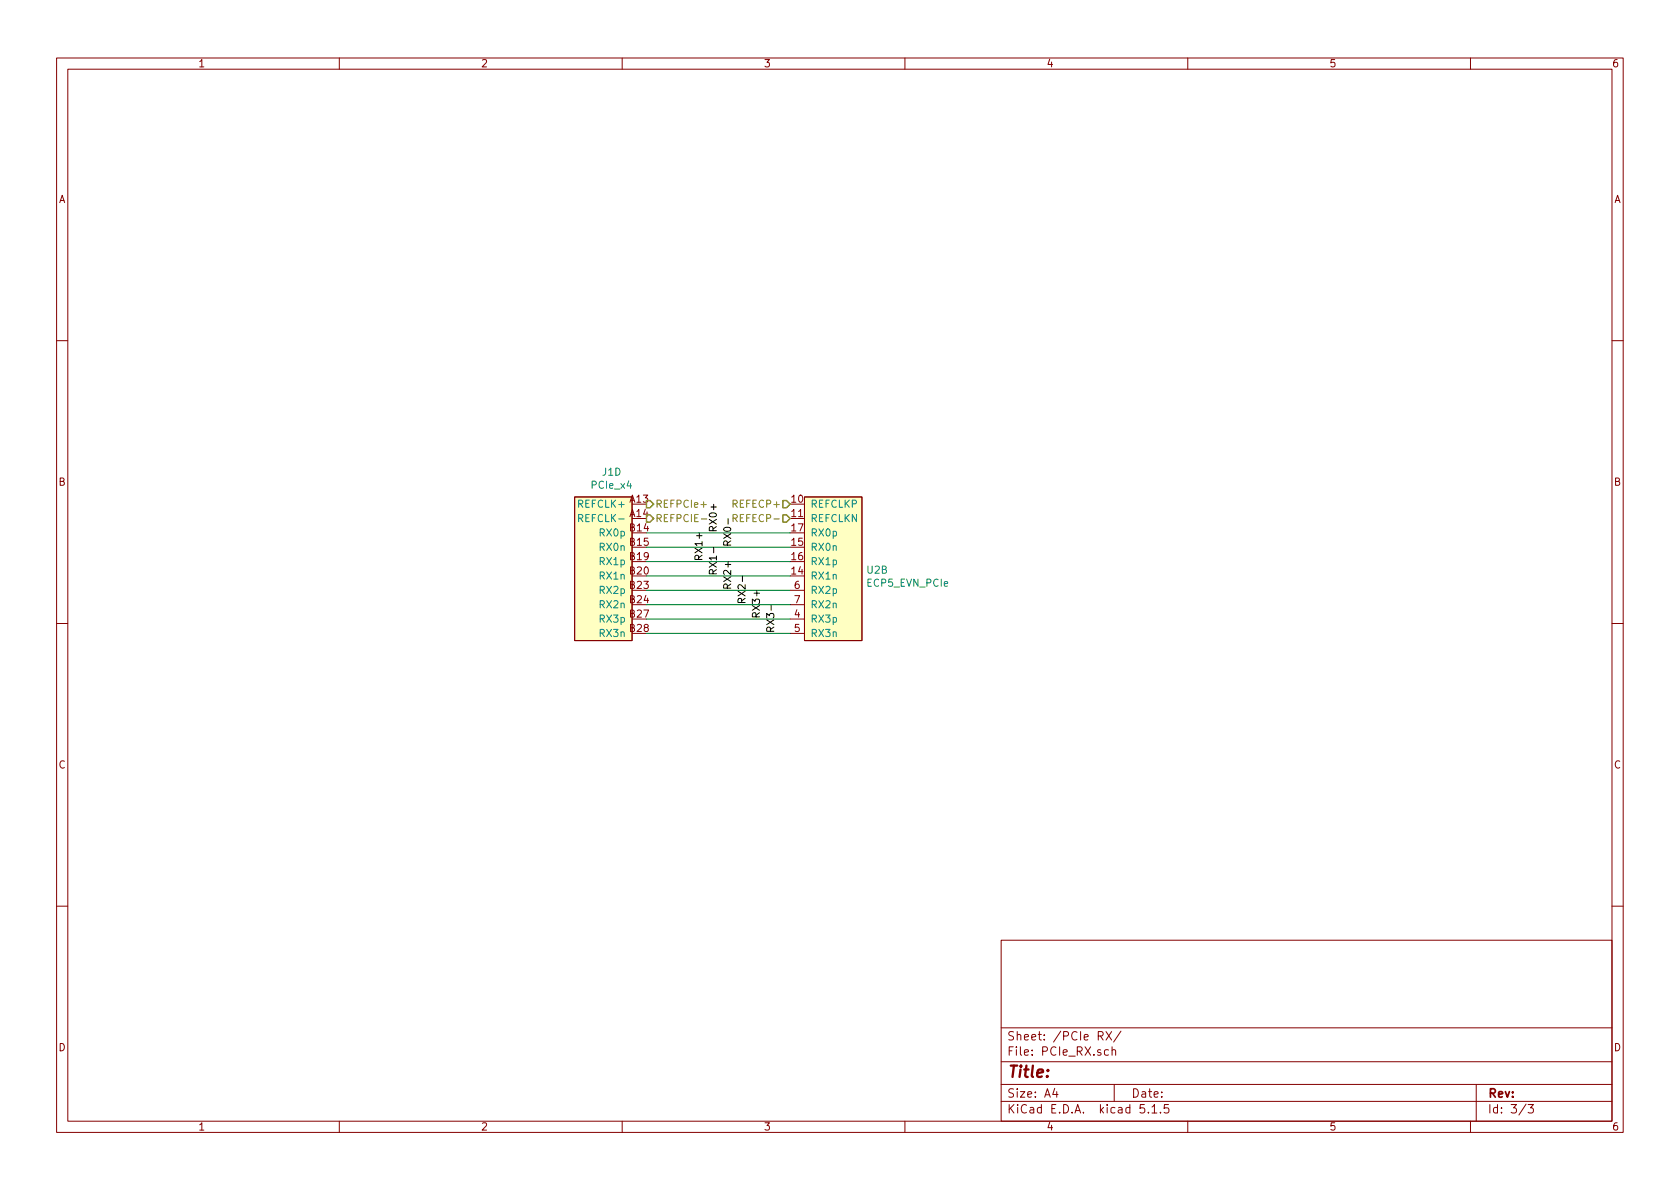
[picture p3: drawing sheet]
EESchema Schematic File Version 4
EELAYER 30 0
EELAYER END
$Descr A4 11693 8268
encoding utf-8
Sheet 3 3
Title ""
Date ""
Rev ""
Comp ""
Comment1 ""
Comment2 ""
Comment3 ""
Comment4 ""
$EndDescr
$Comp
L PCIe:PCIe_x4 J?
U 4 1
P 4200 3450
AR Path="/5E8456BF" Ref="J?"  Part="4" 
AR Path="/5E8420DD/5E8456BF" Ref="J1"  Part="4" 
F 0 "J1" H 4142 3625 50  0000 C CNN
F 1 "PCIe_x4" H 4142 3534 50  0000 C CNN
F 2 "" H 3650 3450 50  0001 C CNN
F 3 "" H 3650 3450 50  0001 C CNN
	4    4200 3450
	-1   0    0    -1  
$EndComp
$Comp
L PCIe:ECP5_EVN_PCIe U?
U 2 1
P 5800 3450
AR Path="/5E8456C5" Ref="U?"  Part="2" 
AR Path="/5E8420DD/5E8456C5" Ref="U2"  Part="2" 
F 0 "U2" H 6028 2943 50  0000 L CNN
F 1 "ECP5_EVN_PCIe" H 6028 2852 50  0000 L CNN
F 2 "" H 5600 3500 50  0001 C CNN
F 3 "" H 5600 3500 50  0001 C CNN
	2    5800 3450
	1    0    0    -1  
$EndComp
Wire Wire Line
	4500 4400 5500 4400
Wire Wire Line
	5500 4300 4500 4300
Wire Wire Line
	4500 4200 5500 4200
Wire Wire Line
	5500 4100 4500 4100
Wire Wire Line
	4500 4000 5500 4000
Wire Wire Line
	5500 3900 4500 3900
Wire Wire Line
	4500 3800 5500 3800
Wire Wire Line
	5500 3700 4500 3700
Text HLabel 4500 3500 2    50   Output ~ 0
REFPCIe+
Text HLabel 4500 3600 2    50   Output ~ 0
REFPCIE-
Text HLabel 5500 3500 0    50   Input ~ 0
REFECP+
Text HLabel 5500 3600 0    50   Input ~ 0
REFECP-
Text Label 5000 3700 1    50   ~ 0
RX0+
Text Label 5100 3800 1    50   ~ 0
RX0-
Text Label 4900 3900 1    50   ~ 0
RX1+
Text Label 5200 4200 1    50   ~ 0
RX2-
Text Label 5100 4100 1    50   ~ 0
RX2+
Text Label 5400 4400 1    50   ~ 0
RX3-
Text Label 5300 4300 1    50   ~ 0
RX3+
Text Label 5000 4000 1    50   ~ 0
RX1-
$EndSCHEMATC
